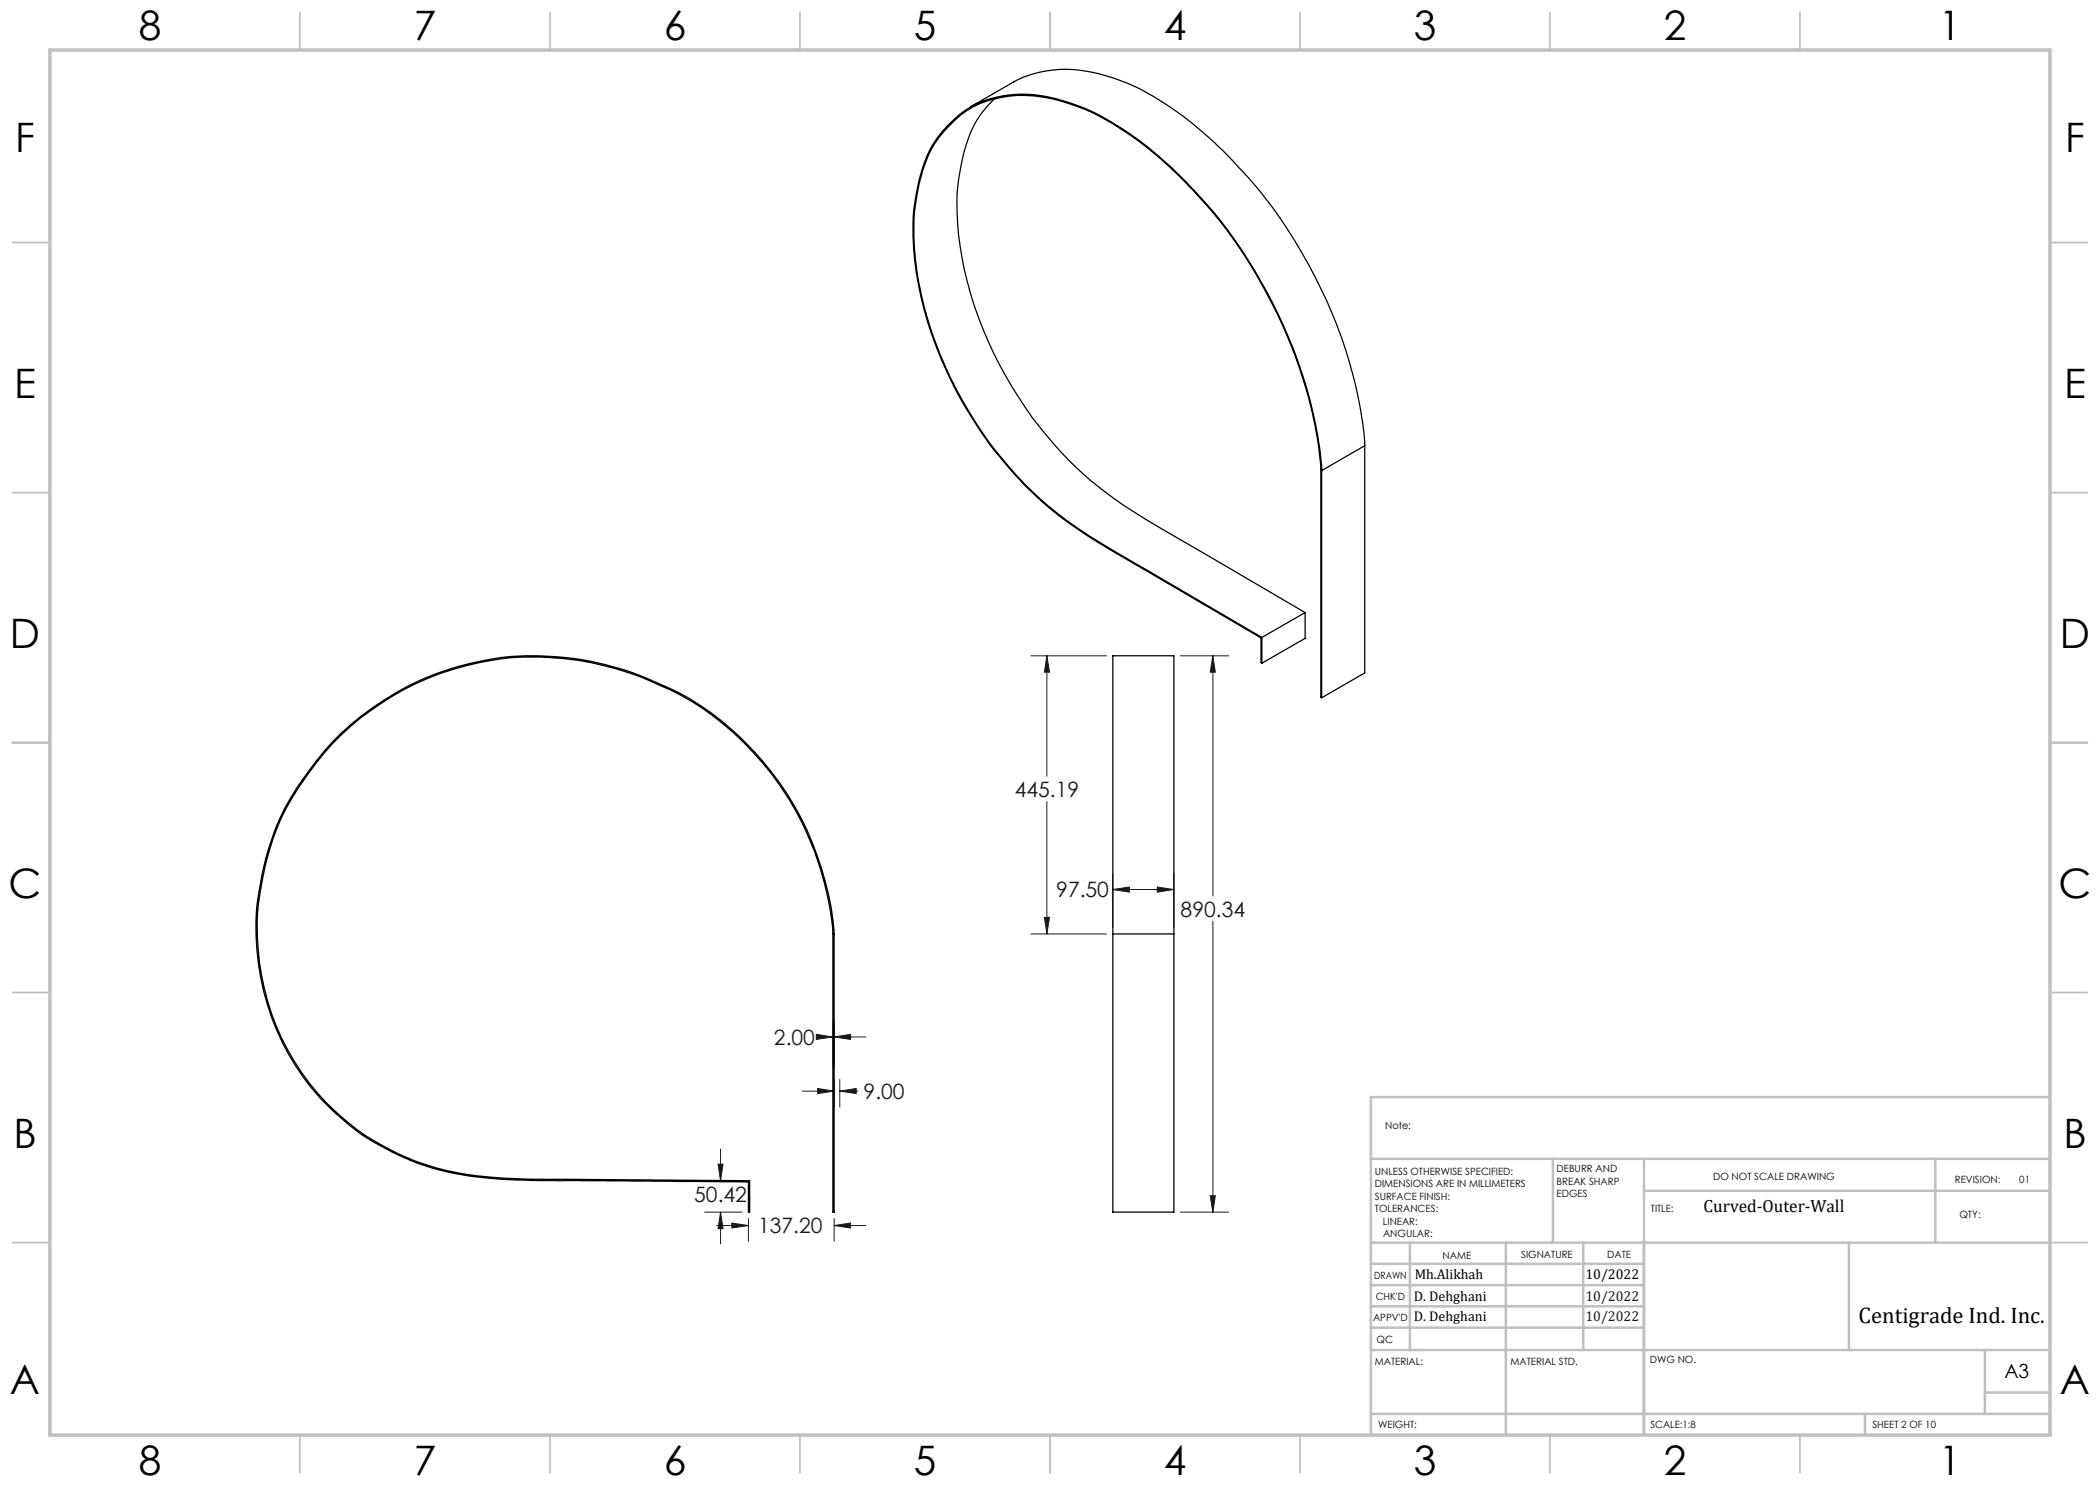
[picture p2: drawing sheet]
<svg xmlns="http://www.w3.org/2000/svg" width="420mm" height="297mm" viewBox="0 0 420 297" stroke-linecap="round" stroke-linejoin="round" font-family="sans-serif">
<g fill="none" stroke="#191924" stroke-width=".2">
<path d="M206.2 131.2h15.1M209.4 131.2l.5 3.2h-1zM209.4 131.2v24.1M236 131.2h9.7M242.6 131.2l.5 3.2h-1.1zM242.6 131.2v48M209.4 160.3v26.5M222.6 177.9l3.3-.5v1zM222.6 174.7v10.8M222.6 177.9h12.2M222.6 177.9h.1M231.5 177.4l3.3 .5-3.3 .5z"/>
<path d="M234.8 174.7v10.8M206.2 186.8h15.1M208.9 183.5h1l-.5 3.3zM242.6 184.3v58.1M160.5 218.2h6.3M163.3 206.9l3.3 .5-3.3 .5zM163.5 217.7l3.3 .5-3.3 .5zM164.1 207.4h2.5M166.6 204.2v9.2M166.8 207.4l3.3-.5v1zM166.8 204.2v9.2M166.8 215.9v5.5"/>
<path d="M166.8 207.4h6.4M168 218.2l3.2-.5v1zM168 215.9v5.5M168 218.2h3.6M140.9 236.1h7.8M143.6 232.8h1l-.5 3.3zM144.1 229.8v6.3M242 239.1h1.1l-.5 3.3zM140.9 242.4h7.5M143.3 245.1h6.4M144.1 242.4l.5 3.3h-1zM144.1 242.4v6.4"/>
<path d="M146.4 244.6l3.3 .5-3.3 .5zM149.7 243.7v4.6M166.8 245.1l3.3-.5v1zM166.8 243.7v4.6M166.8 245.1h6.4M236 242.4h9.7"/>
</g>
<g fill="none" stroke="#c0c0c0" stroke-width=".35">
<path d="M60 2.5v7.5M110 2.5v7.5M160 2.5v7.5M210 2.5v7.5M260 2.5v7.5M310 2.5v7.5M360 2.5v7.5M2.5 48.5h7.5M410 48.5h7.5M2.5 98.5h7.5M410 98.5h7.5M2.5 148.5h7.5"/>
<path d="M410 148.5h7.5M2.5 198.5h7.5M410 198.5h7.5M2.5 248.5h7.5M410 248.5h7.5M60 287v7.5M110 287v7.5M160 287v7.5M210 287v7.5M260 287v7.5M310 287v7.5M360 287v7.5"/>
</g>
<g fill="none" stroke="#c0c0c0" stroke-width=".5">
<path d="M410 219.4h-135.8v67.4M274.2 231.8h135.8M310.6 231.8v16.7M328.8 231.8v55.2M328.8 238.2h81.2M387.1 231.8v16.7M274.2 248.5h135.8M274.2 257h54.6M274.2 252.8h54.6M282 248.5v21.5M301.2 248.5v38.3M316.7 248.5v21.5"/>
<path d="M369.8 248.5v21.5M274.2 265.5h54.6M274.2 261.3h54.6M274.2 270h135.8M397 270v12.8M397 278.5h13M274.2 282.8h135.8M373 282.8v4.2"/>
</g>
<path d="M10 10h400v277h-400z" fill="none" stroke="#c0c0c0" stroke-width=".7"/>
<path d="M163.5 217.7l3.3 .5-3.3 .5zM168 218.2l3.2-.5v1zM163.3 206.9l3.3 .5-3.3 .5zM166.8 207.4l3.3-.5v1zM144.1 242.4l.5 3.3h-1zM143.6 232.8h1l-.5 3.3zM146.4 244.6l3.3 .5-3.3 .5zM166.8 245.1l3.3-.5v1zM231.5 177.4l3.3 .5-3.3 .5zM222.6 177.9l3.3-.5v1zM242 239.1h1.1l-.5 3.3zM242.6 131.2l.5 3.2h-1.1zM208.9 183.5h1l-.5 3.3zM209.4 131.2l.5 3.2h-1z" fill="#191924"/>
<g fill="none" stroke="#000" stroke-width=".25">
<path d="M198.9 19.8a21.5 21.5 0 0 0-6.4 11.8 41.9 41.9 0 0 0-.5 17.6 78.9 78.9 0 0 0 28.4 48.7 122.9 122.9 0 0 0 15.3 9.8l25.3 14.8M202.7 16.4l-8.6 5M202.7 16.4a23.4 23.4 0 0 1 18.1-1.4 51.9 51.9 0 0 1 19.7 11.4 96.5 96.5 0 0 1 26.9 38.6 78.4 78.4 0 0 1 5.5 24.1M264.3 94.1a82.4 82.4 0 0 0-7.6-29 96.2 96.2 0 0 0-15.7-24.6 78.4 78.4 0 0 0-21.5-17.6 34.8 34.8 0 0 0-15.5-4.1 19.2 19.2 0 0 0-14.7 6.6 23.1 23.1 0 0 0-5.9 12.4 41.2 41.2 0 0 0-.4 14.4 79.5 79.5 0 0 0 14.4 35.9 73.6 73.6 0 0 0 23.2 20.9l31.6 18.6v4.9l.2 .1M264.3 94.1v45.5M272.9 89.1l-8.6 5M272.9 89.1v45.5l-8.6 5M252.4 127.5a1205.4 1205.4 0 0 1-36.5-21.6 77.5 77.5 0 0 1-29.7-39.8 61.3 61.3 0 0 1-3.3-23.9 35 35 0 0 1 3.9-13.3 22.1 22.1 0 0 1 9.2-8.2 24 24 0 0 1 16.4-.4 53 53 0 0 1 20.8 12.4 95 95 0 0 1 23.6 33 83 83 0 0 1 7.4 28.3v45.4l.1 .2M252.4 127.5v5.1M261 122.5l-8.6 5M261 122.5v5.2l-8.6 4.9M68.3 146.6a56.9 56.9 0 0 1 63.6-9.8 51 51 0 0 1 19.2 13.8 61.2 61.2 0 0 1 15.7 36.2v55.6h-.2v-55.6a60.1 60.1 0 0 0-30.4-47.7 63.5 63.5 0 0 0-28.2-7.7 55.8 55.8 0 0 0-48.1 25.8 49.7 49.7 0 0 0-7.9 21.7 49.2 49.2 0 0 0 24 49.9 52.1 52.1 0 0 0 25.2 6.9l4.3 .1 44.4 .3v6.3h-.2v-6l-38.9-.3a125.8 125.8 0 0 1-18.9-1.2 49.6 49.6 0 0 1-26.4-13.7 50.8 50.8 0 0 1-12.6-48.5 47.4 47.4 0 0 1 9.2-19 52.4 52.4 0 0 1 6.2-7.1z"/>
<path d="M222.6 186.8v-55.6h12.2v55.6M222.6 186.8v55.6h12.2v-55.6M222.6 186.8h12.2"/>
</g>
<g font-size="8.1">
<text x="27.8" y="8">8</text>
<text x="82.8" y="8">7</text>
<text x="132.8" y="8">6</text>
<text x="182.8" y="8">5</text>
<text x="232.8" y="8">4</text>
<text x="282.8" y="8">3</text>
<text x="332.8" y="8">2</text>
<text x="387.8" y="8">1</text>
<text x="3" y="30.4">F</text>
<text x="413" y="30.4">F</text>
<text x="2.8" y="79.6">E</text>
<text x="412.8" y="79.6">E</text>
<text x="2" y="129.6">D</text>
<text x="412" y="129.6">D</text>
<text x="1.7" y="179.6">C</text>
<text x="411.7" y="179.6">C</text>
<text x="2.7" y="229.6">B</text>
<text x="412.7" y="229.6">B</text>
<text x="2" y="278.9">A</text>
<text x="412" y="278.9">A</text>
<text x="27.8" y="295">8</text>
<text x="82.8" y="295">7</text>
<text x="132.8" y="295">6</text>
<text x="182.8" y="295">5</text>
<text x="232.8" y="295">4</text>
<text x="282.8" y="295">3</text>
<text x="332.8" y="295">2</text>
<text x="387.8" y="295">1</text>
</g>
<text font-size="4.5" x="371.7" y="264.6">Centigrade Ind. Inc.</text>
<g font-size="4.2" fill="#191924">
<text x="203" y="159.4">445.19</text>
<text x="211.3" y="179.5">97.50</text>
<text x="236.1" y="183.3">890.34</text>
<text x="154.8" y="209">2.00</text>
<text x="172.7" y="219.8">9.00</text>
<text x="138.8" y="240.3">50.42</text>
<text x="151.6" y="246.7">137.20</text>
</g>
<text font-size="3.9" x="400.9" y="275.5">A3</text>
<text font-size="3.5" x="340.7" y="242.4">Curved-Outer-Wall</text>
<g font-size="2.8">
<text x="282.9" y="255.9">Mh.Alikhah</text>
<text x="317.1" y="255.9">10/2022</text>
<text x="282.8" y="260.1">D. Dehghani</text>
<text x="282.8" y="264.2">D. Dehghani</text>
</g>
<g font-size="2.8" fill="#191924">
<text x="317.1" y="260.1">10/2022</text>
<text x="317.1" y="264.2">10/2022</text>
</g>
<g font-size="2">
<text x="277" y="225.8">Note:</text>
<text x="275" y="234.9">UNLESS OTHERWISE SPECIFIED:</text>
<text x="275" y="237.4">DIMENSIONS ARE IN MILLIMETERS</text>
<text x="275" y="239.9">SURFACE FINISH:</text>
<text x="311.3" y="234.5">DEBURR AND</text>
<text x="311.3" y="237">BREAK SHARP</text>
<text x="311.3" y="239.5">EDGES</text>
<text x="342.6" y="236">DO NOT SCALE DRAWING</text>
<text x="391" y="236.6">REVISION:</text>
<text x="403.9" y="236.6">01</text>
<text x="275" y="242.4">TOLERANCES:</text>
<text x="276.6" y="244.9">LINEAR:</text>
<text x="330.2" y="242.4">TITLE:</text>
<text x="391.9" y="243.7">QTY:</text>
<text x="276.6" y="247.4">ANGULAR:</text>
<text x="288.5" y="251.7">NAME</text>
<text x="304.2" y="251.7">SIGNATURE</text>
<text x="321.4" y="251.7">DATE</text>
<text x="274.8" y="255.9">DRAWN</text>
<text x="275.1" y="260.1">CHK'D</text>
<text x="274.6" y="264.2">APPV'D</text>
<text x="275.3" y="268.5">QC</text>
<text x="275" y="273">MATERIAL:</text>
<text x="302.1" y="273">MATERIAL STD.</text>
<text x="330" y="272.5">DWG NO.</text>
<text x="275.6" y="285.6">WEIGHT:</text>
<text x="330.1" y="285.6">SCALE:1:8</text>
<text x="374.5" y="285.6">SHEET 2 OF 10</text>
</g>
</svg>
